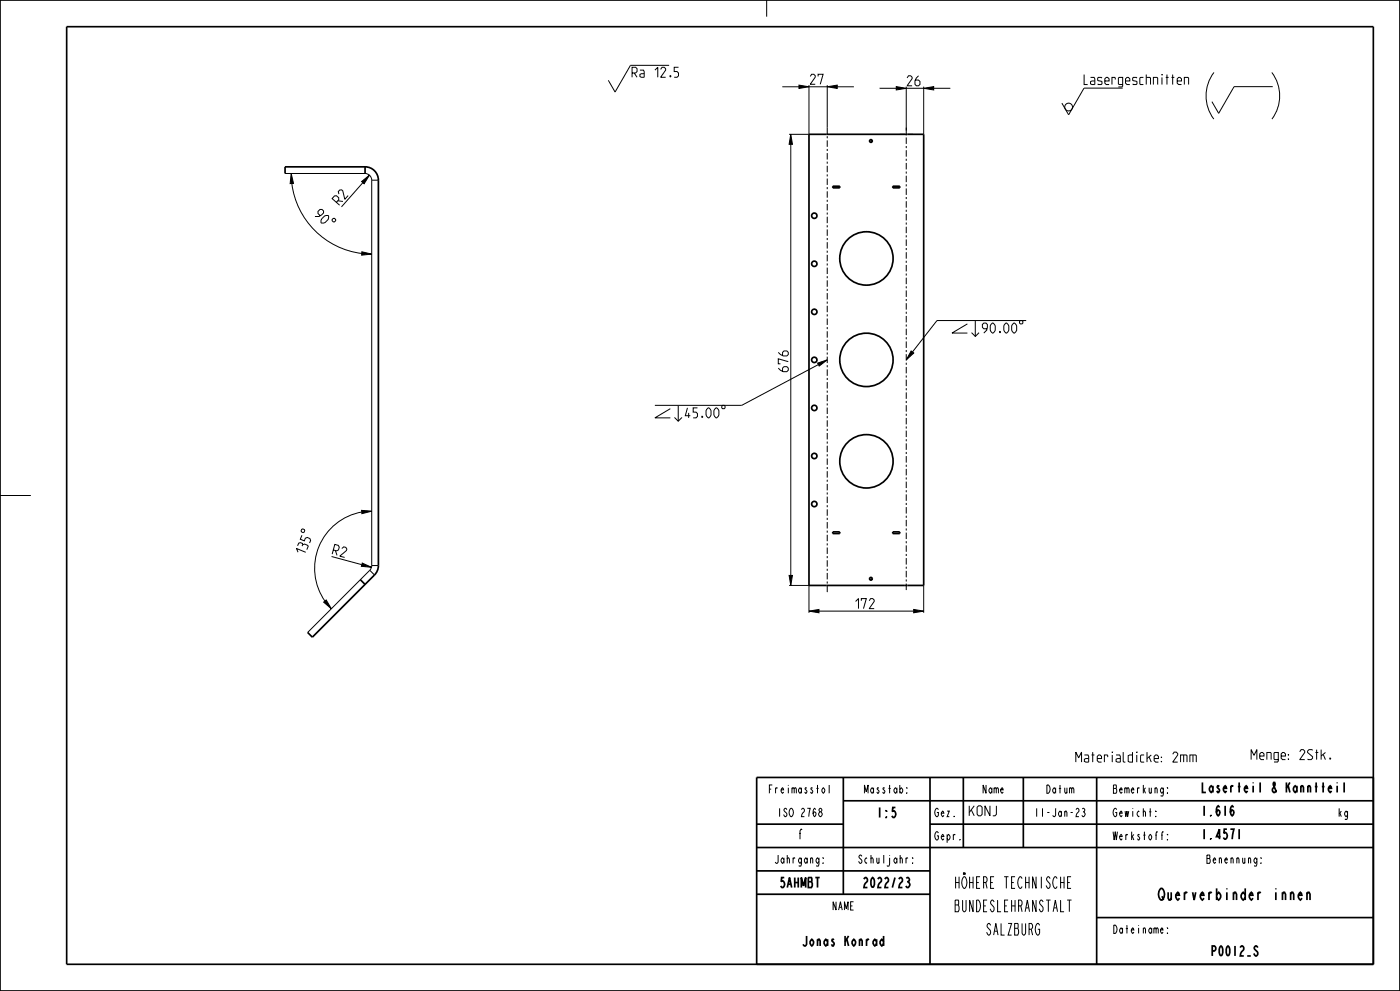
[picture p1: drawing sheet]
<svg xmlns="http://www.w3.org/2000/svg" width="420mm" height="297mm" viewBox="0 0 420 297" stroke-linecap="round" stroke-linejoin="round" font-family="sans-serif">
<g fill="#000">
<path d="M239.7 25.5l3 .5-3 .5zM248.2 26l3-.5v1zM268.9 26l3 .5-3 .5zM277.1 26.5l3-.5v1zM87.4 52l.6 3h-1zM108.5 54.4l2.3-1.9-1.6 2.6zM237.2 40.3l.5 3h-1zM108.6 75.5l2.9 .7-3 .3zM245.3 108.8l2.9-.9-2.4 1.8zM273.3 105.2l.8 .6-2.2 2.1zM108.5 153l3 .2-2.9 .8zM108.7 168.8l2.7 1.2-3-.3z"/>
<path d="M236.7 172.5h1l-.5 3zM97.1 180.5l.8-.7 1.5 2.6zM242.7 183.2l3-.5v1zM274.1 182.7l3 .5-3 .5z"/>
</g>
<g fill="none" stroke="#000" stroke-width=".3">
<path d="M200.7 19.6h-11.6l-4.6 8-2-3.5M230 0v5M234.7 26h5M239.7 25.5l3 .5-3 .5zM242.7 25.5v14.8h-6M248.2 26l3-.5v1zM248.2 25.5v12.8M251.2 26h5M263.9 26.5h5M268.9 26l3 .5-3 .5zM271.9 26v13.1M277.1 26.5l3-.5v1z"/>
<path d="M277.1 26v14.3M280.1 26.5h5M336.8 26.4h-11.6l-4.6 8-2-3.5M364.2 21.7a11.6 11.6 0 0 0-.1 14M381.5 21.7a11.6 11.6 0 0 1 .1 14M381.8 26h-11.6l-4.6 8-2-3.5M85.5 52h24a2 2 0 0 1 2 2M87.4 52l.6 3h-1zM87.5 55a24.2 24.2 0 0 0 21 21M108.5 54.4l2.3-1.9-1.6 2.6zM108.9 54.7l-6.5 7.3M111.5 54v115.5"/>
<path d="M111.5 54h2M237.2 40.3l.5 3h-1zM237.2 43.3v129.2M248 40.3h.4M99.6 65.8l.4-.4h.3l.4 .4v.3l-.4 .4h-.3l-.4-.4zM108.6 75.5l2.9 .7-3 .3zM290.2 97.1l-4.6 2.7h4.6M291.5 99.7l1.1 1.1 1.1-1.1M292.6 96.2v4.6M307.9 96.1h-26.8l-7.4 9.4M245.3 108.8l2.9-.9-2.4 1.8zM245.5 109.3l-23 12.2h-26"/>
<path d="M273.3 105.2l.8 .6-2.2 2.1zM201.1 122.5l-4.6 2.7h4.6M202.3 125.1l1.2 1.1 1.1-1.1M203.5 121.6v4.6M0 148.5h9.2M108.5 153l3 .2-2.9 .8zM108.5 153.5a17.1 17.1 0 0 0-11 26.6M99.5 166.8l9.1 2.4M108.7 168.8l2.7 1.2-3-.3zM110.9 170.9l1.4 1.4M110.9 170.9l-18.6 18.6M111.5 169.5l-.1 .8-.5 .6"/>
<path d="M111.5 169.5h2M236.7 172.5h1l-.5 3zM236.7 175.5h6v8.2M248 175.5h.4M277.1 175.5v8.2M97.1 180.5l.8-.7 1.5 2.6zM242.7 183.2l3-.5v1zM245.7 183.2h28.4M274.1 182.7l3 .5-3 .5z"/>
<circle cx="320.6" cy="32.1" r="1.17"/>
</g>
<g fill="none" stroke="#000" stroke-width=".51">
<path d="M0 0h420v297h-420zM109.5 50a4 4 0 0 1 4 4v116l-.5 1.5-.7 .8-18.6 18.7-1.4-1.5M109.5 50h-24v2M109.5 50v2M248 40.3h-5.3v135.2h5.3M248.4 40.3h23.1M249.8 55.8h2.1v.5h-2.1zM267.8 55.8h2.1v.5h-2.1zM272.3 40.3h4.8v135.2h-4.8M249.8 159.4h2.1v.5h-2.1zM267.8 159.4h2.1v.5h-2.1zM108.1 173.7l1.4 1.5"/>
<path d="M248.4 175.5h23.1M227 233h185v56h-185zM253 233v35M279 233v56M289 233v21M307 233v21M329 233v56M227 247h26M227 254h185M253 240h159M279 247h133M227 261h52"/>
<path d="M227 268h52M329 275h83"/>
</g>
<path d="M20 8h392v281h-392z" fill="none" stroke="#000" stroke-width=".5"/>
<!-- layer: A_ACHSEN -->
<g fill="none" stroke="#000" stroke-width=".51">
<path d="M248 40.3h.4M271.5 40.3h.8M248 175.5h.4M271.5 175.5h.8"/>
<circle cx="261.3" cy="42.3" r=".4"/>
<circle cx="244.3" cy="64.7" r=".8"/>
<circle cx="244.3" cy="79.1" r=".8"/>
<circle cx="259.9" cy="77.5" r="8"/>
<circle cx="244.3" cy="93.5" r=".8"/>
<circle cx="244.3" cy="107.9" r=".8"/>
<circle cx="259.9" cy="107.9" r="8"/>
<circle cx="244.3" cy="122.3" r=".8"/>
<circle cx="244.3" cy="136.7" r=".8"/>
<circle cx="259.9" cy="138.3" r="8"/>
<circle cx="244.3" cy="151.1" r=".8"/>
<circle cx="261.3" cy="173.5" r=".4"/>
</g>
<g fill="none" stroke="#000" stroke-width=".3">
<path d="M248.2 38.3v1.9M271.9 38.3v2.3M248.2 40.8v.6M248.2 42.1v1.9M248.2 44.6v.7M248.2 45.9v1.9M248.2 48.4v.7M248.2 49.7v1.9M248.2 52.3v.6M248.2 53.5v1.9M248.2 56.1v.6M248.2 57.3v1.9"/>
<path d="M248.2 59.9v.6M269.9 40.3h1.6M271.9 41.2v1.9M271.9 43.8v.6M271.9 45v2M271.9 47.6v.6M271.9 48.8v2M271.9 51.4v.6M271.9 52.7v1.9M271.9 55.2v.7M271.9 56.5v1.9M271.9 59v.7"/>
<path d="M272.3 40.3h1.6M248.2 61.1v2M248.2 63.7v.6M248.2 64.9v2M248.2 67.5v.6M248.2 68.8v1.9M248.2 71.3v.6M248.2 72.6v1.9M248.2 75.1v.7M248.2 76.4v1.9M248.2 78.9v.7M271.9 60.3v1.9"/>
<path d="M271.9 62.9v.6M271.9 64.1v2M271.9 66.7v.6M271.9 67.9v2M271.9 70.5v.6M271.9 71.8v1.9M271.9 74.3v.7M271.9 75.6v1.9M271.9 78.1v.7M271.9 79.4v1.9M248.2 80.2v1.9M248.2 82.8v.6"/>
<path d="M248.2 84v1.9M248.2 86.6v.6M248.2 87.8v2M248.2 90.4v.6M248.2 91.6v2M248.2 94.2v.6M248.2 95.5v1.9M248.2 98v.6M248.2 99.3v1.9M271.9 82v.6M271.9 83.2v2M271.9 85.8v.6"/>
<path d="M271.9 87v2M271.9 89.6v.6M271.9 90.9v1.9M271.9 93.4v.7M271.9 94.7v1.9M271.9 97.2v.7M271.9 98.5v1.9M248.2 101.8v.6M248.2 103.1v1.9M248.2 105.6v.7M248.2 106.9v1.9M248.2 109.4v.7"/>
<path d="M248.2 110.7v1.9M248.2 113.3v.6M248.2 114.5v1.9M248.2 117.1v.6M248.2 118.3v2M271.9 101.1v.6M271.9 102.3v2M271.9 104.9v.6M271.9 106.1v2M271.9 108.7v.6M271.9 110v1.9M271.9 112.5v.7"/>
<path d="M271.9 113.8v1.9M271.9 116.3v.7M271.9 117.6v1.9M248.2 120.9v.6M248.2 122.1v2M248.2 124.7v.6M248.2 126v1.9M248.2 128.5v.6M248.2 129.8v1.9M248.2 132.3v.7M248.2 133.6v1.9M248.2 136.1v.7"/>
<path d="M248.2 137.4v1.9M248.2 140v.6M271.9 120.2v.6M271.9 121.4v2M271.9 124v.6M271.9 125.2v2M271.9 127.8v.6M271.9 129.1v1.9M271.9 131.6v.7M271.9 132.9v1.9M271.9 135.4v.7M271.9 136.7v1.9"/>
<path d="M271.9 139.3v.6M248.2 141.2v1.9M248.2 143.8v.6M248.2 145v2M248.2 147.6v.6M248.2 148.8v2M248.2 151.4v.6M248.2 152.6v2M248.2 155.2v.6M248.2 156.5v1.9M248.2 159v.6M271.9 140.5v2"/>
<path d="M271.9 143.1v.6M271.9 144.3v2M271.9 146.9v.6M271.9 148.2v1.9M271.9 150.7v.7M271.9 152v1.9M271.9 154.5v.7M271.9 155.8v1.9M271.9 158.4v.6M271.9 159.6v2M248.2 160.3v1.9M248.2 162.8v.7"/>
<path d="M248.2 164.1v1.9M248.2 166.6v.7M248.2 167.9v1.9M248.2 170.5v.6M248.2 171.7v1.9M248.2 174.3v.6M248.2 175.5v2M271.9 162.2v.6M271.9 163.4v2M271.9 166v.6M271.9 167.3v1.9M271.9 169.8v.7"/>
<path d="M271.9 171.1v1.9M271.9 173.6v.7M271.9 174.9v1.9"/>
</g>
<g font-size="4.6">
<text x="284.1" y="266.3">HÖHERE TECHNISCHE</text>
<text x="344.6" y="269.8">Querverbinder innen</text>
<text x="284.1" y="273.3">BUNDESLEHRANSTALT</text>
<text x="294.6" y="280.3">SALZBURG</text>
</g>
<g font-size="3.9">
<text x="189.6" y="23.2">Ra 12.5</text>
<text x="243.1" y="25.3">27</text>
<text x="272.1" y="25.7">26</text>
<text x="325.2" y="25.3">Lasergeschnitten</text>
<text x="94.2" y="64.6" transform="rotate(45 94.2 64.6)">90</text>
<text x="101.9" y="61.5" transform="rotate(-49 101.9 61.5)">R2</text>
<text x="294.7" y="99.8">90.00</text>
<text x="236.5" y="111.4" transform="rotate(-90 236.5 111.4)">676</text>
<text x="205.6" y="125.2">45.00</text>
<text x="91.4" y="166.3" transform="rotate(-67 91.4 166.3)">135</text>
<text x="99.7" y="166.1" transform="rotate(15 99.7 166.1)">R2</text>
<text x="256.7" y="182.4">172</text>
<text x="374.8" y="227.7">Menge: 2Stk.</text>
<text x="322.2" y="228.4">Materialdicke: 2mm</text>
<text x="360.2" y="237.5">Laserteil &amp; Kanntteil</text>
<text x="262.5" y="245">1:5</text>
<text x="290.2" y="244.5">KONJ</text>
<text x="360.2" y="244.5">1.616</text>
<text x="238.7" y="251.5">f</text>
<text x="360.2" y="251.5">1.4571</text>
<text x="233" y="266">5AHMBT</text>
<text x="257.8" y="266">2022/23</text>
<text x="239" y="283.5">Jonas Konrad</text>
<text x="362.3" y="286.5">P0012_S</text>
</g>
<g font-size="3.3">
<text x="229.3" y="237.8">Freimasstol</text>
<text x="258.2" y="237.8">Masstab:</text>
<text x="294.1" y="237.8">Name</text>
<text x="313.1" y="237.8">Datum</text>
<text x="334.1" y="237.8">Bemerkung:</text>
<text x="232.2" y="244.8">ISO 2768</text>
<text x="280.2" y="244.8">Gez.</text>
<text x="309.2" y="244.8">11-Jan-23</text>
<text x="334.1" y="244.8">Gewicht:</text>
<text x="401.2" y="244.8">kg</text>
<text x="280.2" y="251.8">Gepr.</text>
<text x="334.1" y="251.8">Werkstoff:</text>
<text x="231.2" y="258.8">Jahrgang:</text>
<text x="256.2" y="258.8">Schuljahr:</text>
<text x="360.7" y="258.8">Benennung:</text>
<text x="249.1" y="272.8">NAME</text>
<text x="334.1" y="279.8">Dateiname:</text>
</g>
</svg>
